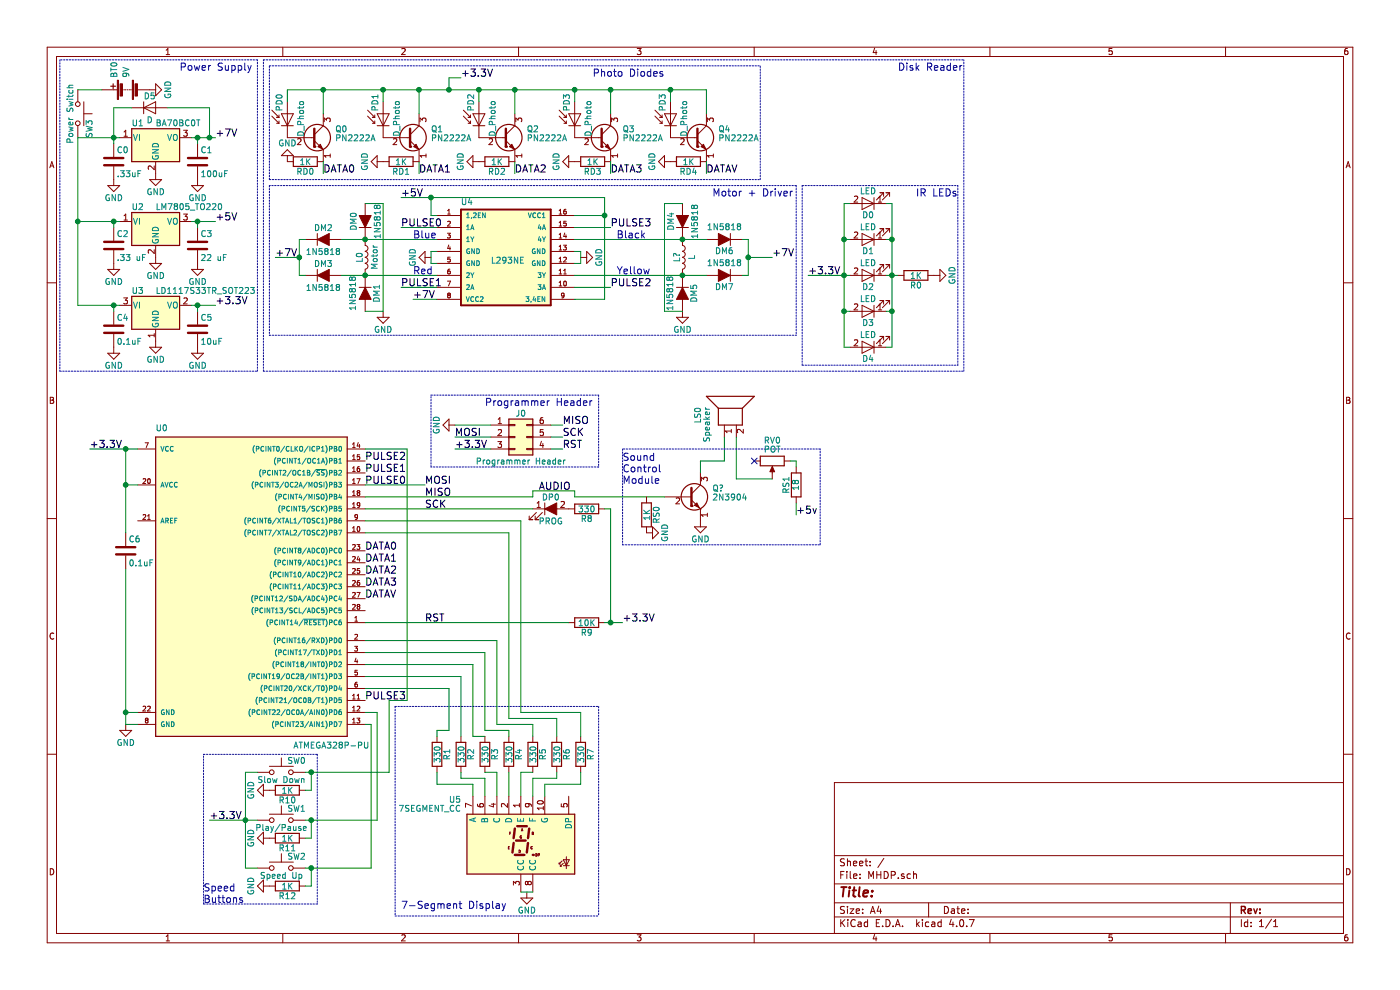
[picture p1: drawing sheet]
EESchema Schematic File Version 2
LIBS:power
LIBS:device
LIBS:switches
LIBS:relays
LIBS:motors
LIBS:transistors
LIBS:conn
LIBS:linear
LIBS:regul
LIBS:74xx
LIBS:cmos4000
LIBS:adc-dac
LIBS:memory
LIBS:xilinx
LIBS:microcontrollers
LIBS:dsp
LIBS:microchip
LIBS:analog_switches
LIBS:motorola
LIBS:texas
LIBS:intel
LIBS:audio
LIBS:interface
LIBS:digital-audio
LIBS:philips
LIBS:display
LIBS:cypress
LIBS:siliconi
LIBS:opto
LIBS:atmel
LIBS:contrib
LIBS:valves
LIBS:L293NE
LIBS:MHDP-cache
EELAYER 25 0
EELAYER END
$Descr A4 11693 8268
encoding utf-8
Sheet 1 1
Title ""
Date ""
Rev ""
Comp ""
Comment1 ""
Comment2 ""
Comment3 ""
Comment4 ""
$EndDescr
$Comp
L ATMEGA328P-PU U0
U 1 1
P 2050 4850
F 0 "U0" H 1300 6100 50  0000 L BNN
F 1 "ATMEGA328P-PU" H 2450 3450 50  0000 L BNN
F 2 "DIL28" H 2050 4850 50  0001 C CIN
F 3 "" H 2050 4850 50  0001 C CNN
	1    2050 4850
	1    0    0    -1  
$EndComp
$Comp
L LM7805_TO220 U1
U 1 1
P 1300 1150
F 0 "U1" H 1150 1275 50  0000 C CNN
F 1 "BA70BC0T" H 1300 1275 50  0000 L CNN
F 2 "TO_SOT_Packages_THT:TO-220_Vertical" H 1300 1375 50  0001 C CIN
F 3 "" H 1300 1100 50  0001 C CNN
	1    1300 1150
	1    0    0    -1  
$EndComp
$Comp
L LM7805_TO220 U2
U 1 1
P 1300 1850
F 0 "U2" H 1150 1975 50  0000 C CNN
F 1 "LM7805_TO220" H 1300 1975 50  0000 L CNN
F 2 "TO_SOT_Packages_THT:TO-220_Vertical" H 1300 2075 50  0001 C CIN
F 3 "" H 1300 1800 50  0001 C CNN
	1    1300 1850
	1    0    0    -1  
$EndComp
$Comp
L GND #PWR?
U 1 1
P 1300 1450
F 0 "#PWR?" H 1300 1200 50  0001 C CNN
F 1 "GND" H 1300 1300 50  0000 C CNN
F 2 "" H 1300 1450 50  0001 C CNN
F 3 "" H 1300 1450 50  0001 C CNN
	1    1300 1450
	1    0    0    -1  
$EndComp
$Comp
L GND #PWR?
U 1 1
P 1300 2150
F 0 "#PWR?" H 1300 1900 50  0001 C CNN
F 1 "GND" H 1300 2000 50  0000 C CNN
F 2 "" H 1300 2150 50  0001 C CNN
F 3 "" H 1300 2150 50  0001 C CNN
	1    1300 2150
	1    0    0    -1  
$EndComp
$Comp
L LD1117S33TR_SOT223 U3
U 1 1
P 1300 2550
F 0 "U3" H 1150 2675 50  0000 C CNN
F 1 "LD1117S33TR_SOT223" H 1300 2675 50  0000 L CNN
F 2 "TO_SOT_Packages_SMD:SOT-223-3Lead_TabPin2" H 1300 2750 50  0001 C CNN
F 3 "" H 1400 2300 50  0001 C CNN
	1    1300 2550
	1    0    0    -1  
$EndComp
$Comp
L GND #PWR?
U 1 1
P 1300 2850
F 0 "#PWR?" H 1300 2600 50  0001 C CNN
F 1 "GND" H 1300 2700 50  0000 C CNN
F 2 "" H 1300 2850 50  0001 C CNN
F 3 "" H 1300 2850 50  0001 C CNN
	1    1300 2850
	1    0    0    -1  
$EndComp
$Comp
L Battery BT0
U 1 1
P 1050 750
F 0 "BT0" H 1150 850 50  0000 L CNN
F 1 "9V" H 1150 750 50  0000 L CNN
F 2 "" V 1050 810 50  0001 C CNN
F 3 "" V 1050 810 50  0001 C CNN
	1    1050 750 
	0    -1   -1   0   
$EndComp
$Comp
L GND #PWR?
U 1 1
P 1250 750
F 0 "#PWR?" H 1250 500 50  0001 C CNN
F 1 "GND" H 1250 600 50  0000 C CNN
F 2 "" H 1250 750 50  0001 C CNN
F 3 "" H 1250 750 50  0001 C CNN
	1    1250 750 
	0    -1   -1   0   
$EndComp
$Comp
L C C0
U 1 1
P 950 1350
F 0 "C0" H 975 1450 50  0000 L CNN
F 1 ".33uF" H 975 1250 50  0000 L CNN
F 2 "" H 988 1200 50  0001 C CNN
F 3 "" H 950 1350 50  0001 C CNN
	1    950  1350
	1    0    0    -1  
$EndComp
$Comp
L GND #PWR?
U 1 1
P 950 1500
F 0 "#PWR?" H 950 1250 50  0001 C CNN
F 1 "GND" H 950 1350 50  0000 C CNN
F 2 "" H 950 1500 50  0001 C CNN
F 3 "" H 950 1500 50  0001 C CNN
	1    950  1500
	1    0    0    -1  
$EndComp
$Comp
L C C1
U 1 1
P 1650 1350
F 0 "C1" H 1675 1450 50  0000 L CNN
F 1 "100uF" H 1675 1250 50  0000 L CNN
F 2 "" H 1688 1200 50  0001 C CNN
F 3 "" H 1650 1350 50  0001 C CNN
	1    1650 1350
	1    0    0    -1  
$EndComp
$Comp
L GND #PWR?
U 1 1
P 1650 1500
F 0 "#PWR?" H 1650 1250 50  0001 C CNN
F 1 "GND" H 1650 1350 50  0000 C CNN
F 2 "" H 1650 1500 50  0001 C CNN
F 3 "" H 1650 1500 50  0001 C CNN
	1    1650 1500
	1    0    0    -1  
$EndComp
$Comp
L C C2
U 1 1
P 950 2050
F 0 "C2" H 975 2150 50  0000 L CNN
F 1 ".33 uF" H 975 1950 50  0000 L CNN
F 2 "" H 988 1900 50  0001 C CNN
F 3 "" H 950 2050 50  0001 C CNN
	1    950  2050
	1    0    0    -1  
$EndComp
$Comp
L C C3
U 1 1
P 1650 2050
F 0 "C3" H 1675 2150 50  0000 L CNN
F 1 "22 uF" H 1675 1950 50  0000 L CNN
F 2 "" H 1688 1900 50  0001 C CNN
F 3 "" H 1650 2050 50  0001 C CNN
	1    1650 2050
	1    0    0    -1  
$EndComp
$Comp
L C C4
U 1 1
P 950 2750
F 0 "C4" H 975 2850 50  0000 L CNN
F 1 "0.1uF" H 975 2650 50  0000 L CNN
F 2 "" H 988 2600 50  0001 C CNN
F 3 "" H 950 2750 50  0001 C CNN
	1    950  2750
	1    0    0    -1  
$EndComp
$Comp
L C C5
U 1 1
P 1650 2750
F 0 "C5" H 1675 2850 50  0000 L CNN
F 1 "10uF" H 1675 2650 50  0000 L CNN
F 2 "" H 1688 2600 50  0001 C CNN
F 3 "" H 1650 2750 50  0001 C CNN
	1    1650 2750
	1    0    0    -1  
$EndComp
$Comp
L GND #PWR?
U 1 1
P 950 2200
F 0 "#PWR?" H 950 1950 50  0001 C CNN
F 1 "GND" H 950 2050 50  0000 C CNN
F 2 "" H 950 2200 50  0001 C CNN
F 3 "" H 950 2200 50  0001 C CNN
	1    950  2200
	1    0    0    -1  
$EndComp
$Comp
L GND #PWR?
U 1 1
P 1650 2200
F 0 "#PWR?" H 1650 1950 50  0001 C CNN
F 1 "GND" H 1650 2050 50  0000 C CNN
F 2 "" H 1650 2200 50  0001 C CNN
F 3 "" H 1650 2200 50  0001 C CNN
	1    1650 2200
	1    0    0    -1  
$EndComp
$Comp
L GND #PWR?
U 1 1
P 950 2900
F 0 "#PWR?" H 950 2650 50  0001 C CNN
F 1 "GND" H 950 2750 50  0000 C CNN
F 2 "" H 950 2900 50  0001 C CNN
F 3 "" H 950 2900 50  0001 C CNN
	1    950  2900
	1    0    0    -1  
$EndComp
$Comp
L GND #PWR?
U 1 1
P 1650 2900
F 0 "#PWR?" H 1650 2650 50  0001 C CNN
F 1 "GND" H 1650 2750 50  0000 C CNN
F 2 "" H 1650 2900 50  0001 C CNN
F 3 "" H 1650 2900 50  0001 C CNN
	1    1650 2900
	1    0    0    -1  
$EndComp
Text Label 1800 1150 0    60   ~ 0
+7V
Text Label 1800 1850 0    60   ~ 0
+5V
Text Label 1800 2550 0    60   ~ 0
+3.3V
Text Notes 1500 600  0    60   ~ 0
Power Supply
$Comp
L C C6
U 1 1
P 1050 4600
F 0 "C6" H 1075 4700 50  0000 L CNN
F 1 "0.1uF" H 1075 4500 50  0000 L CNN
F 2 "" H 1088 4450 50  0001 C CNN
F 3 "" H 1050 4600 50  0001 C CNN
	1    1050 4600
	1    0    0    -1  
$EndComp
$Comp
L GND #PWR?
U 1 1
P 1050 6050
F 0 "#PWR?" H 1050 5800 50  0001 C CNN
F 1 "GND" H 1050 5900 50  0000 C CNN
F 2 "" H 1050 6050 50  0001 C CNN
F 3 "" H 1050 6050 50  0001 C CNN
	1    1050 6050
	1    0    0    -1  
$EndComp
Text Label 750  3750 0    60   ~ 0
+3.3V
$Comp
L LED D0
U 1 1
P 7250 1700
F 0 "D0" H 7250 1800 50  0000 C CNN
F 1 "LED" H 7250 1600 50  0000 C CNN
F 2 "" H 7250 1700 50  0001 C CNN
F 3 "" H 7250 1700 50  0001 C CNN
	1    7250 1700
	-1   0    0    1   
$EndComp
$Comp
L LED D1
U 1 1
P 7250 2000
F 0 "D1" H 7250 2100 50  0000 C CNN
F 1 "LED" H 7250 1900 50  0000 C CNN
F 2 "" H 7250 2000 50  0001 C CNN
F 3 "" H 7250 2000 50  0001 C CNN
	1    7250 2000
	-1   0    0    1   
$EndComp
$Comp
L LED D2
U 1 1
P 7250 2300
F 0 "D2" H 7250 2400 50  0000 C CNN
F 1 "LED" H 7250 2200 50  0000 C CNN
F 2 "" H 7250 2300 50  0001 C CNN
F 3 "" H 7250 2300 50  0001 C CNN
	1    7250 2300
	-1   0    0    1   
$EndComp
$Comp
L LED D3
U 1 1
P 7250 2600
F 0 "D3" H 7250 2700 50  0000 C CNN
F 1 "LED" H 7250 2500 50  0000 C CNN
F 2 "" H 7250 2600 50  0001 C CNN
F 3 "" H 7250 2600 50  0001 C CNN
	1    7250 2600
	-1   0    0    1   
$EndComp
$Comp
L R R0
U 1 1
P 7650 2300
F 0 "R0" V 7730 2300 50  0000 C CNN
F 1 "1K" V 7650 2300 50  0000 C CNN
F 2 "" V 7580 2300 50  0001 C CNN
F 3 "" H 7650 2300 50  0001 C CNN
	1    7650 2300
	0    1    1    0   
$EndComp
$Comp
L GND #PWR?
U 1 1
P 7800 2300
F 0 "#PWR?" H 7800 2050 50  0001 C CNN
F 1 "GND" H 7800 2150 50  0000 C CNN
F 2 "" H 7800 2300 50  0001 C CNN
F 3 "" H 7800 2300 50  0001 C CNN
	1    7800 2300
	0    -1   -1   0   
$EndComp
Text Label 6750 2300 0    60   ~ 0
+3.3V
Text Notes 7650 1650 0    60   ~ 0
IR LEDs\n
$Comp
L PN2222A Q0
U 1 1
P 2600 1150
F 0 "Q0" H 2800 1225 50  0000 L CNN
F 1 "PN2222A" H 2800 1150 50  0000 L CNN
F 2 "TO_SOT_Packages_THT:TO-92_Molded_Narrow" H 2800 1075 50  0001 L CIN
F 3 "" H 2600 1150 50  0001 L CNN
	1    2600 1150
	1    0    0    -1  
$EndComp
$Comp
L D_Photo PD0
U 1 1
P 2400 950
F 0 "PD0" H 2420 1020 50  0000 L CNN
F 1 "D_Photo" H 2360 840 50  0000 C CNN
F 2 "" H 2350 950 50  0001 C CNN
F 3 "" H 2350 950 50  0001 C CNN
	1    2400 950 
	0    -1   -1   0   
$EndComp
Text Label 2700 1450 0    60   ~ 0
DATA0
$Comp
L PN2222A Q1
U 1 1
P 3400 1150
F 0 "Q1" H 3600 1225 50  0000 L CNN
F 1 "PN2222A" H 3600 1150 50  0000 L CNN
F 2 "TO_SOT_Packages_THT:TO-92_Molded_Narrow" H 3600 1075 50  0001 L CIN
F 3 "" H 3400 1150 50  0001 L CNN
	1    3400 1150
	1    0    0    -1  
$EndComp
$Comp
L D_Photo PD1
U 1 1
P 3200 950
F 0 "PD1" H 3220 1020 50  0000 L CNN
F 1 "D_Photo" H 3160 840 50  0000 C CNN
F 2 "" H 3150 950 50  0001 C CNN
F 3 "" H 3150 950 50  0001 C CNN
	1    3200 950 
	0    -1   -1   0   
$EndComp
Text Label 3500 1450 0    60   ~ 0
DATA1
$Comp
L PN2222A Q2
U 1 1
P 4200 1150
F 0 "Q2" H 4400 1225 50  0000 L CNN
F 1 "PN2222A" H 4400 1150 50  0000 L CNN
F 2 "TO_SOT_Packages_THT:TO-92_Molded_Narrow" H 4400 1075 50  0001 L CIN
F 3 "" H 4200 1150 50  0001 L CNN
	1    4200 1150
	1    0    0    -1  
$EndComp
$Comp
L D_Photo PD2
U 1 1
P 4000 950
F 0 "PD2" H 4020 1020 50  0000 L CNN
F 1 "D_Photo" H 3960 840 50  0000 C CNN
F 2 "" H 3950 950 50  0001 C CNN
F 3 "" H 3950 950 50  0001 C CNN
	1    4000 950 
	0    -1   -1   0   
$EndComp
Text Label 4300 1450 0    60   ~ 0
DATA2
$Comp
L PN2222A Q3
U 1 1
P 5000 1150
F 0 "Q3" H 5200 1225 50  0000 L CNN
F 1 "PN2222A" H 5200 1150 50  0000 L CNN
F 2 "TO_SOT_Packages_THT:TO-92_Molded_Narrow" H 5200 1075 50  0001 L CIN
F 3 "" H 5000 1150 50  0001 L CNN
	1    5000 1150
	1    0    0    -1  
$EndComp
$Comp
L D_Photo PD3
U 1 1
P 4800 950
F 0 "PD3" H 4820 1020 50  0000 L CNN
F 1 "D_Photo" H 4760 840 50  0000 C CNN
F 2 "" H 4750 950 50  0001 C CNN
F 3 "" H 4750 950 50  0001 C CNN
	1    4800 950 
	0    -1   -1   0   
$EndComp
Text Label 5100 1450 0    60   ~ 0
DATA3
Text Notes 4950 650  0    60   ~ 0
Photo Diodes
Text Label 3850 650  0    60   ~ 0
+3.3V
$Comp
L R RD0
U 1 1
P 2550 1350
F 0 "RD0" V 2630 1350 50  0000 C CNN
F 1 "1K" V 2550 1350 50  0000 C CNN
F 2 "" V 2480 1350 50  0001 C CNN
F 3 "" H 2550 1350 50  0001 C CNN
	1    2550 1350
	0    1    1    0   
$EndComp
$Comp
L GND #PWR?
U 1 1
P 2400 1350
F 0 "#PWR?" H 2400 1100 50  0001 C CNN
F 1 "GND" H 2400 1200 50  0000 C CNN
F 2 "" H 2400 1350 50  0001 C CNN
F 3 "" H 2400 1350 50  0001 C CNN
	1    2400 1350
	-1   0    0    1   
$EndComp
$Comp
L R RD1
U 1 1
P 3350 1350
F 0 "RD1" V 3430 1350 50  0000 C CNN
F 1 "1K" V 3350 1350 50  0000 C CNN
F 2 "" V 3280 1350 50  0001 C CNN
F 3 "" H 3350 1350 50  0001 C CNN
	1    3350 1350
	0    1    1    0   
$EndComp
$Comp
L R RD2
U 1 1
P 4150 1350
F 0 "RD2" V 4230 1350 50  0000 C CNN
F 1 "1K" V 4150 1350 50  0000 C CNN
F 2 "" V 4080 1350 50  0001 C CNN
F 3 "" H 4150 1350 50  0001 C CNN
	1    4150 1350
	0    1    1    0   
$EndComp
$Comp
L R RD3
U 1 1
P 4950 1350
F 0 "RD3" V 5030 1350 50  0000 C CNN
F 1 "1K" V 4950 1350 50  0000 C CNN
F 2 "" V 4880 1350 50  0001 C CNN
F 3 "" H 4950 1350 50  0001 C CNN
	1    4950 1350
	0    1    1    0   
$EndComp
$Comp
L GND #PWR?
U 1 1
P 3200 1350
F 0 "#PWR?" H 3200 1100 50  0001 C CNN
F 1 "GND" H 3200 1200 50  0000 C CNN
F 2 "" H 3200 1350 50  0001 C CNN
F 3 "" H 3200 1350 50  0001 C CNN
	1    3200 1350
	0    1    1    0   
$EndComp
$Comp
L GND #PWR?
U 1 1
P 4000 1350
F 0 "#PWR?" H 4000 1100 50  0001 C CNN
F 1 "GND" H 4000 1200 50  0000 C CNN
F 2 "" H 4000 1350 50  0001 C CNN
F 3 "" H 4000 1350 50  0001 C CNN
	1    4000 1350
	0    1    1    0   
$EndComp
$Comp
L GND #PWR?
U 1 1
P 4800 1350
F 0 "#PWR?" H 4800 1100 50  0001 C CNN
F 1 "GND" H 4800 1200 50  0000 C CNN
F 2 "" H 4800 1350 50  0001 C CNN
F 3 "" H 4800 1350 50  0001 C CNN
	1    4800 1350
	0    1    1    0   
$EndComp
$Comp
L 7SEGMENT_CC U5
U 1 1
P 4350 7050
F 0 "U5" H 3850 7425 50  0000 R CNN
F 1 "7SEGMENT_CC" H 3850 7350 50  0000 R CNN
F 2 "" H 4400 6750 50  0001 L CNN
F 3 "" H 4350 7070 50  0001 L CNN
	1    4350 7050
	1    0    0    -1  
$EndComp
$Comp
L GND #PWR?
U 1 1
P 4400 7450
F 0 "#PWR?" H 4400 7200 50  0001 C CNN
F 1 "GND" H 4400 7300 50  0000 C CNN
F 2 "" H 4400 7450 50  0001 C CNN
F 3 "" H 4400 7450 50  0001 C CNN
	1    4400 7450
	1    0    0    -1  
$EndComp
Text Label 3050 5850 0    60   ~ 0
PULSE3
Text Label 3050 3850 0    60   ~ 0
PULSE2
Text Label 3050 3950 0    60   ~ 0
PULSE1
Text Label 3050 4050 0    60   ~ 0
PULSE0
$Comp
L LED_ALT DP0
U 1 1
P 4600 4250
F 0 "DP0" H 4600 4350 50  0000 C CNN
F 1 "PROG" H 4600 4150 50  0000 C CNN
F 2 "" H 4600 4250 50  0001 C CNN
F 3 "" H 4600 4250 50  0001 C CNN
	1    4600 4250
	1    0    0    -1  
$EndComp
$Comp
L R R8
U 1 1
P 4900 4250
F 0 "R8" V 4980 4250 50  0000 C CNN
F 1 "330" V 4900 4250 50  0000 C CNN
F 2 "" V 4830 4250 50  0001 C CNN
F 3 "" H 4900 4250 50  0001 C CNN
	1    4900 4250
	0    1    1    0   
$EndComp
$Comp
L R R9
U 1 1
P 4900 5200
F 0 "R9" V 4980 5200 50  0000 C CNN
F 1 "10K" V 4900 5200 50  0000 C CNN
F 2 "" V 4830 5200 50  0001 C CNN
F 3 "" H 4900 5200 50  0001 C CNN
	1    4900 5200
	0    1    1    0   
$EndComp
Text Label 5200 5200 0    60   ~ 0
+3.3V
$Comp
L R R1
U 1 1
P 3650 6300
F 0 "R1" V 3730 6300 50  0000 C CNN
F 1 "330" V 3650 6300 50  0000 C CNN
F 2 "" V 3580 6300 50  0001 C CNN
F 3 "" H 3650 6300 50  0001 C CNN
	1    3650 6300
	1    0    0    -1  
$EndComp
$Comp
L R R2
U 1 1
P 3850 6300
F 0 "R2" V 3930 6300 50  0000 C CNN
F 1 "330" V 3850 6300 50  0000 C CNN
F 2 "" V 3780 6300 50  0001 C CNN
F 3 "" H 3850 6300 50  0001 C CNN
	1    3850 6300
	1    0    0    -1  
$EndComp
$Comp
L R R3
U 1 1
P 4050 6300
F 0 "R3" V 4130 6300 50  0000 C CNN
F 1 "330" V 4050 6300 50  0000 C CNN
F 2 "" V 3980 6300 50  0001 C CNN
F 3 "" H 4050 6300 50  0001 C CNN
	1    4050 6300
	1    0    0    -1  
$EndComp
$Comp
L R R4
U 1 1
P 4250 6300
F 0 "R4" V 4330 6300 50  0000 C CNN
F 1 "330" V 4250 6300 50  0000 C CNN
F 2 "" V 4180 6300 50  0001 C CNN
F 3 "" H 4250 6300 50  0001 C CNN
	1    4250 6300
	1    0    0    -1  
$EndComp
$Comp
L R R5
U 1 1
P 4450 6300
F 0 "R5" V 4530 6300 50  0000 C CNN
F 1 "330" V 4450 6300 50  0000 C CNN
F 2 "" V 4380 6300 50  0001 C CNN
F 3 "" H 4450 6300 50  0001 C CNN
	1    4450 6300
	1    0    0    -1  
$EndComp
$Comp
L R R6
U 1 1
P 4650 6300
F 0 "R6" V 4730 6300 50  0000 C CNN
F 1 "330" V 4650 6300 50  0000 C CNN
F 2 "" V 4580 6300 50  0001 C CNN
F 3 "" H 4650 6300 50  0001 C CNN
	1    4650 6300
	1    0    0    -1  
$EndComp
$Comp
L R R7
U 1 1
P 4850 6300
F 0 "R7" V 4930 6300 50  0000 C CNN
F 1 "330" V 4850 6300 50  0000 C CNN
F 2 "" V 4780 6300 50  0001 C CNN
F 3 "" H 4850 6300 50  0001 C CNN
	1    4850 6300
	1    0    0    -1  
$EndComp
Text Label 3050 4600 0    60   ~ 0
DATA0
Text Label 3050 4700 0    60   ~ 0
DATA1
Text Label 3050 4800 0    60   ~ 0
DATA2
Text Label 3050 4900 0    60   ~ 0
DATA3
Text Notes 3350 7600 0    60   ~ 0
7-Segment Display
$Comp
L SW_Push SW0
U 1 1
P 2350 6450
F 0 "SW0" H 2400 6550 50  0000 L CNN
F 1 "Slow Down" H 2350 6390 50  0000 C CNN
F 2 "" H 2350 6650 50  0001 C CNN
F 3 "" H 2350 6650 50  0001 C CNN
	1    2350 6450
	1    0    0    -1  
$EndComp
$Comp
L SW_Push SW1
U 1 1
P 2350 6850
F 0 "SW1" H 2400 6950 50  0000 L CNN
F 1 "Play/Pause" H 2350 6790 50  0000 C CNN
F 2 "" H 2350 7050 50  0001 C CNN
F 3 "" H 2350 7050 50  0001 C CNN
	1    2350 6850
	1    0    0    -1  
$EndComp
$Comp
L SW_Push SW2
U 1 1
P 2350 7250
F 0 "SW2" H 2400 7350 50  0000 L CNN
F 1 "Speed Up" H 2350 7190 50  0000 C CNN
F 2 "" H 2350 7450 50  0001 C CNN
F 3 "" H 2350 7450 50  0001 C CNN
	1    2350 7250
	1    0    0    -1  
$EndComp
$Comp
L R R10
U 1 1
P 2400 6600
F 0 "R10" V 2480 6600 50  0000 C CNN
F 1 "1K" V 2400 6600 50  0000 C CNN
F 2 "" V 2330 6600 50  0001 C CNN
F 3 "" H 2400 6600 50  0001 C CNN
	1    2400 6600
	0    1    1    0   
$EndComp
$Comp
L R R11
U 1 1
P 2400 7000
F 0 "R11" V 2480 7000 50  0000 C CNN
F 1 "1K" V 2400 7000 50  0000 C CNN
F 2 "" V 2330 7000 50  0001 C CNN
F 3 "" H 2400 7000 50  0001 C CNN
	1    2400 7000
	0    1    1    0   
$EndComp
$Comp
L R R12
U 1 1
P 2400 7400
F 0 "R12" V 2480 7400 50  0000 C CNN
F 1 "1K" V 2400 7400 50  0000 C CNN
F 2 "" V 2330 7400 50  0001 C CNN
F 3 "" H 2400 7400 50  0001 C CNN
	1    2400 7400
	0    1    1    0   
$EndComp
$Comp
L GND #PWR?
U 1 1
P 2250 7400
F 0 "#PWR?" H 2250 7150 50  0001 C CNN
F 1 "GND" H 2250 7250 50  0000 C CNN
F 2 "" H 2250 7400 50  0001 C CNN
F 3 "" H 2250 7400 50  0001 C CNN
	1    2250 7400
	0    1    1    0   
$EndComp
$Comp
L GND #PWR?
U 1 1
P 2250 7000
F 0 "#PWR?" H 2250 6750 50  0001 C CNN
F 1 "GND" H 2250 6850 50  0000 C CNN
F 2 "" H 2250 7000 50  0001 C CNN
F 3 "" H 2250 7000 50  0001 C CNN
	1    2250 7000
	0    1    1    0   
$EndComp
$Comp
L GND #PWR?
U 1 1
P 2250 6600
F 0 "#PWR?" H 2250 6350 50  0001 C CNN
F 1 "GND" H 2250 6450 50  0000 C CNN
F 2 "" H 2250 6600 50  0001 C CNN
F 3 "" H 2250 6600 50  0001 C CNN
	1    2250 6600
	0    1    1    0   
$EndComp
Text Label 1750 6850 0    60   ~ 0
+3.3V
Text Notes 1700 7550 0    60   ~ 0
Speed\nButtons
$Comp
L L293NE U4
U 1 1
P 4350 2450
F 0 "U4" H 3850 3189 50  0000 L BNN
F 1 "L293NE" H 4100 2700 50  0000 L BNN
F 2 "DIP762W45P254L1980H508Q16" H 4000 3200 50  0001 L BNN
F 3 "" H 4350 2450 50  0001 L BNN
	1    4350 2450
	1    0    0    -1  
$EndComp
$Comp
L GND #PWR?
U 1 1
P 4850 2150
F 0 "#PWR?" H 4850 1900 50  0001 C CNN
F 1 "GND" H 4850 2000 50  0000 C CNN
F 2 "" H 4850 2150 50  0001 C CNN
F 3 "" H 4850 2150 50  0001 C CNN
	1    4850 2150
	0    -1   -1   0   
$EndComp
$Comp
L GND #PWR?
U 1 1
P 3600 2150
F 0 "#PWR?" H 3600 1900 50  0001 C CNN
F 1 "GND" H 3600 2000 50  0000 C CNN
F 2 "" H 3600 2150 50  0001 C CNN
F 3 "" H 3600 2150 50  0001 C CNN
	1    3600 2150
	0    1    1    0   
$EndComp
Text Label 3350 1650 0    60   ~ 0
+5V
Text Label 5100 1900 0    60   ~ 0
PULSE3
Text Label 5100 2400 0    60   ~ 0
PULSE2
Text Label 3350 1900 0    60   ~ 0
PULSE0
Text Label 3350 2400 0    60   ~ 0
PULSE1
$Comp
L L L0
U 1 1
P 3050 2150
F 0 "L0" V 3000 2150 50  0000 C CNN
F 1 "Motor" V 3125 2150 50  0000 C CNN
F 2 "" H 3050 2150 50  0001 C CNN
F 3 "" H 3050 2150 50  0001 C CNN
	1    3050 2150
	1    0    0    -1  
$EndComp
Text Notes 3450 2000 0    60   ~ 0
Blue
Text Notes 3450 2300 0    60   ~ 0
Red
$Comp
L D_ALT DM0
U 1 1
P 3050 1850
F 0 "DM0" H 3050 1950 50  0000 C CNN
F 1 "1N5818" H 3050 1750 50  0000 C CNN
F 2 "" H 3050 1850 50  0001 C CNN
F 3 "" H 3050 1850 50  0001 C CNN
	1    3050 1850
	0    -1   -1   0   
$EndComp
$Comp
L D_ALT DM1
U 1 1
P 3050 2450
F 0 "DM1" H 3050 2550 50  0000 C CNN
F 1 "1N5818" H 3050 2350 50  0000 C CNN
F 2 "" H 3050 2450 50  0001 C CNN
F 3 "" H 3050 2450 50  0001 C CNN
	1    3050 2450
	0    1    1    0   
$EndComp
$Comp
L GND #PWR?
U 1 1
P 3200 2600
F 0 "#PWR?" H 3200 2350 50  0001 C CNN
F 1 "GND" H 3200 2450 50  0000 C CNN
F 2 "" H 3200 2600 50  0001 C CNN
F 3 "" H 3200 2600 50  0001 C CNN
	1    3200 2600
	1    0    0    -1  
$EndComp
$Comp
L D_ALT DM2
U 1 1
P 2700 2000
F 0 "DM2" H 2700 2100 50  0000 C CNN
F 1 "1N5818" H 2700 1900 50  0000 C CNN
F 2 "" H 2700 2000 50  0001 C CNN
F 3 "" H 2700 2000 50  0001 C CNN
	1    2700 2000
	1    0    0    -1  
$EndComp
$Comp
L D_ALT DM3
U 1 1
P 2700 2300
F 0 "DM3" H 2700 2400 50  0000 C CNN
F 1 "1N5818" H 2700 2200 50  0000 C CNN
F 2 "" H 2700 2300 50  0001 C CNN
F 3 "" H 2700 2300 50  0001 C CNN
	1    2700 2300
	1    0    0    -1  
$EndComp
Text Label 2300 2150 0    60   ~ 0
+7V
Text Label 3450 2500 0    60   ~ 0
+7V
$Comp
L L L?
U 1 1
P 5700 2150
F 0 "L?" V 5650 2150 50  0000 C CNN
F 1 "L" V 5775 2150 50  0000 C CNN
F 2 "" H 5700 2150 50  0001 C CNN
F 3 "" H 5700 2150 50  0001 C CNN
	1    5700 2150
	1    0    0    -1  
$EndComp
$Comp
L D_ALT DM4
U 1 1
P 5700 1850
F 0 "DM4" H 5700 1950 50  0000 C CNN
F 1 "1N5818" H 5700 1750 50  0000 C CNN
F 2 "" H 5700 1850 50  0001 C CNN
F 3 "" H 5700 1850 50  0001 C CNN
	1    5700 1850
	0    -1   -1   0   
$EndComp
$Comp
L D_ALT DM5
U 1 1
P 5700 2450
F 0 "DM5" H 5700 2550 50  0000 C CNN
F 1 "1N5818" H 5700 2350 50  0000 C CNN
F 2 "" H 5700 2450 50  0001 C CNN
F 3 "" H 5700 2450 50  0001 C CNN
	1    5700 2450
	0    1    1    0   
$EndComp
$Comp
L GND #PWR?
U 1 1
P 5700 2600
F 0 "#PWR?" H 5700 2350 50  0001 C CNN
F 1 "GND" H 5700 2450 50  0000 C CNN
F 2 "" H 5700 2600 50  0001 C CNN
F 3 "" H 5700 2600 50  0001 C CNN
	1    5700 2600
	1    0    0    -1  
$EndComp
$Comp
L D_ALT DM6
U 1 1
P 6050 2000
F 0 "DM6" H 6050 2100 50  0000 C CNN
F 1 "1N5818" H 6050 1900 50  0000 C CNN
F 2 "" H 6050 2000 50  0001 C CNN
F 3 "" H 6050 2000 50  0001 C CNN
	1    6050 2000
	-1   0    0    1   
$EndComp
$Comp
L D_ALT DM7
U 1 1
P 6050 2300
F 0 "DM7" H 6050 2400 50  0000 C CNN
F 1 "1N5818" H 6050 2200 50  0000 C CNN
F 2 "" H 6050 2300 50  0001 C CNN
F 3 "" H 6050 2300 50  0001 C CNN
	1    6050 2300
	-1   0    0    1   
$EndComp
Text Label 6450 2150 0    60   ~ 0
+7V
Text Notes 5950 1650 0    60   ~ 0
Motor + Driver
Text Notes 7500 600  0    60   ~ 0
Disk Reader
$Comp
L 2N3904 Q?
U 1 1
P 5750 4150
F 0 "Q?" H 5950 4225 50  0000 L CNN
F 1 "2N3904" H 5950 4150 50  0000 L CNN
F 2 "TO_SOT_Packages_THT:TO-92_Molded_Narrow" H 5950 4075 50  0001 L CIN
F 3 "" H 5750 4150 50  0001 L CNN
	1    5750 4150
	1    0    0    -1  
$EndComp
$Comp
L GND #PWR?
U 1 1
P 5850 4350
F 0 "#PWR?" H 5850 4100 50  0001 C CNN
F 1 "GND" H 5850 4200 50  0000 C CNN
F 2 "" H 5850 4350 50  0001 C CNN
F 3 "" H 5850 4350 50  0001 C CNN
	1    5850 4350
	1    0    0    -1  
$EndComp
$Comp
L R RS1
U 1 1
P 6650 4050
F 0 "RS1" V 6730 4050 50  0000 C CNN
F 1 "18" V 6650 4050 50  0000 C CNN
F 2 "" V 6580 4050 50  0001 C CNN
F 3 "" H 6650 4050 50  0001 C CNN
	1    6650 4050
	-1   0    0    1   
$EndComp
Text Label 6650 4300 0    60   ~ 0
+5v
$Comp
L Speaker LS0
U 1 1
P 6050 3450
F 0 "LS0" H 6100 3675 50  0000 R CNN
F 1 "Speaker" H 6100 3600 50  0000 R CNN
F 2 "" H 6050 3250 50  0001 C CNN
F 3 "" H 6040 3400 50  0001 C CNN
	1    6050 3450
	0    -1   -1   0   
$EndComp
Text Notes 5200 4050 0    60   ~ 0
Sound\nControl\nModule
Text Label 4500 4100 0    60   ~ 0
AUDIO
Wire Wire Line
	5050 1650 5050 2500
Connection ~ 5050 1800
Wire Wire Line
	4800 1800 5050 1800
Wire Wire Line
	3350 1650 5050 1650
Wire Wire Line
	5050 2500 4800 2500
Wire Wire Line
	4800 2400 5100 2400
Wire Wire Line
	3650 2400 3350 2400
Wire Wire Line
	3650 1900 3350 1900
Connection ~ 3600 1650
Wire Wire Line
	3600 1800 3650 1800
Wire Wire Line
	3600 1650 3600 1800
Wire Wire Line
	3600 2200 3650 2200
Wire Wire Line
	3600 2100 3600 2200
Wire Wire Line
	3650 2100 3600 2100
Wire Wire Line
	4850 2200 4800 2200
Wire Wire Line
	4850 2100 4850 2200
Wire Wire Line
	4800 2100 4850 2100
Wire Notes Line
	1700 6300 2650 6300
Wire Notes Line
	1700 7550 1700 6300
Wire Notes Line
	2650 7550 1700 7550
Wire Notes Line
	2650 6300 2650 7550
Connection ~ 2600 6850
Wire Wire Line
	3150 5950 3150 6850
Wire Wire Line
	3050 5950 3150 5950
Connection ~ 2600 7250
Wire Wire Line
	3100 6050 3100 7250
Wire Wire Line
	3050 6050 3100 6050
Connection ~ 2600 6450
Connection ~ 2050 6850
Wire Wire Line
	2050 7250 2150 7250
Wire Wire Line
	1750 6850 2150 6850
Wire Wire Line
	2050 6450 2050 7250
Wire Wire Line
	2150 6450 2050 6450
Wire Wire Line
	2600 7400 2550 7400
Wire Wire Line
	2600 7250 2600 7400
Wire Wire Line
	3100 7250 2550 7250
Wire Wire Line
	2600 7000 2550 7000
Wire Wire Line
	2600 6850 2600 7000
Wire Wire Line
	3150 6850 2550 6850
Wire Wire Line
	2600 6600 2550 6600
Wire Wire Line
	2600 6450 2600 6600
Wire Wire Line
	2550 6450 3250 6450
Wire Wire Line
	3250 5850 3400 5850
Wire Wire Line
	3250 6450 3250 5850
Wire Wire Line
	3400 5850 3400 3750
Wire Wire Line
	3400 3750 3050 3750
Wire Notes Line
	3300 7650 5000 7650
Wire Notes Line
	3300 5900 3300 7650
Wire Notes Line
	3300 5900 5000 5900
Wire Wire Line
	4350 5950 4350 4350
Wire Wire Line
	4850 5950 4350 5950
Wire Wire Line
	4850 6150 4850 5950
Wire Wire Line
	4250 6000 4250 4450
Wire Wire Line
	4650 6000 4250 6000
Wire Wire Line
	4650 6150 4650 6000
Wire Wire Line
	4150 6050 4150 5350
Wire Wire Line
	4450 6050 4150 6050
Wire Wire Line
	4450 6150 4450 6050
Wire Wire Line
	4050 6100 4050 5450
Wire Wire Line
	4250 6100 4050 6100
Wire Wire Line
	4250 6150 4250 6100
Wire Wire Line
	3950 6150 3950 5550
Wire Wire Line
	4050 6150 3950 6150
Wire Wire Line
	3850 5650 3850 6150
Wire Wire Line
	3750 6100 3750 5750
Wire Wire Line
	3650 6100 3750 6100
Wire Wire Line
	3650 6150 3650 6100
Wire Wire Line
	4550 6550 4550 6650
Wire Wire Line
	4850 6550 4550 6550
Wire Wire Line
	4850 6450 4850 6550
Wire Wire Line
	4450 6500 4450 6650
Wire Wire Line
	4650 6500 4450 6500
Wire Wire Line
	4650 6450 4650 6500
Wire Wire Line
	3950 6550 3950 6650
Wire Wire Line
	3650 6550 3950 6550
Wire Wire Line
	3650 6450 3650 6550
Wire Wire Line
	4050 6500 4050 6650
Wire Wire Line
	3850 6500 4050 6500
Wire Wire Line
	3850 6450 3850 6500
Wire Wire Line
	4150 6450 4150 6650
Wire Wire Line
	4050 6450 4150 6450
Wire Wire Line
	4350 6450 4350 6650
Wire Wire Line
	4450 6450 4350 6450
Wire Wire Line
	4250 6450 4250 6650
Connection ~ 5100 5200
Wire Wire Line
	4450 4250 3050 4250
Wire Wire Line
	4750 5200 3050 5200
Wire Wire Line
	5050 5200 5200 5200
Wire Wire Line
	5100 4250 5100 5200
Wire Wire Line
	5050 4250 5100 4250
Wire Wire Line
	4350 4350 3050 4350
Wire Wire Line
	4250 4450 3050 4450
Wire Wire Line
	4150 5350 3050 5350
Wire Wire Line
	4050 5450 3050 5450
Wire Wire Line
	3950 5550 3050 5550
Wire Wire Line
	3050 5650 3850 5650
Wire Wire Line
	3750 5750 3050 5750
Wire Wire Line
	4350 7450 4450 7450
Wire Notes Line
	2250 550  6350 550 
Connection ~ 3750 750 
Wire Wire Line
	3750 650  3850 650 
Wire Wire Line
	3750 750  3750 650 
Connection ~ 4300 750 
Connection ~ 4000 750 
Connection ~ 3500 750 
Connection ~ 3200 750 
Connection ~ 2700 750 
Connection ~ 4800 750 
Wire Wire Line
	2400 750  5900 750 
Wire Notes Line
	2250 1500 2250 550 
Wire Notes Line
	2250 1500 6350 1500
Wire Wire Line
	4800 750  4800 850 
Wire Wire Line
	5100 1350 5100 1450
Wire Wire Line
	5100 750  5100 950 
Wire Wire Line
	4000 750  4000 850 
Wire Wire Line
	4300 1350 4300 1450
Wire Wire Line
	4300 750  4300 950 
Wire Wire Line
	3200 750  3200 850 
Wire Wire Line
	3500 1350 3500 1450
Wire Wire Line
	3500 750  3500 950 
Wire Wire Line
	2400 750  2400 850 
Wire Wire Line
	2700 1350 2700 1450
Wire Wire Line
	2700 750  2700 950 
Wire Notes Line
	8000 1550 8000 3050
Wire Notes Line
	6700 1550 8000 1550
Wire Notes Line
	6700 1550 6700 3050
Connection ~ 7050 2000
Wire Wire Line
	7100 2000 7050 2000
Connection ~ 7050 2300
Wire Wire Line
	6750 2300 7100 2300
Wire Wire Line
	7050 2600 7100 2600
Wire Wire Line
	7050 1700 7050 2900
Wire Wire Line
	7100 1700 7050 1700
Connection ~ 7450 2000
Wire Wire Line
	7400 2000 7450 2000
Connection ~ 7450 2300
Wire Wire Line
	7400 2300 7500 2300
Wire Wire Line
	7450 2600 7400 2600
Wire Wire Line
	7450 1700 7450 2900
Wire Wire Line
	7400 1700 7450 1700
Connection ~ 1050 4050
Wire Wire Line
	1150 4050 1050 4050
Connection ~ 1050 3750
Wire Wire Line
	1050 3750 1050 4450
Wire Wire Line
	750  3750 1150 3750
Connection ~ 1050 5950
Wire Wire Line
	1050 6050 1150 6050
Wire Wire Line
	1050 5950 1150 5950
Wire Wire Line
	1050 4750 1050 6050
Wire Notes Line
	2150 500  500  500 
Wire Notes Line
	2150 3100 2150 500 
Wire Notes Line
	500  3100 2150 3100
Wire Notes Line
	500  500  500  3100
Connection ~ 1650 2550
Connection ~ 1650 1850
Connection ~ 1650 1150
Connection ~ 950  1850
Wire Wire Line
	950  1900 950  1850
Wire Wire Line
	1600 1850 1800 1850
Wire Wire Line
	1650 1900 1650 1850
Wire Wire Line
	1600 2550 1800 2550
Wire Wire Line
	1650 2600 1650 2550
Connection ~ 950  2550
Wire Wire Line
	950  2600 950  2550
Wire Wire Line
	1600 1150 1800 1150
Wire Wire Line
	1650 1200 1650 1150
Wire Wire Line
	650  1850 1000 1850
Wire Wire Line
	650  2550 1000 2550
Connection ~ 950  1150
Wire Wire Line
	950  900  950  1200
Wire Wire Line
	650  1150 1000 1150
Wire Wire Line
	4800 1900 5100 1900
Wire Wire Line
	2850 2000 3650 2000
Wire Wire Line
	2850 2300 3650 2300
Wire Wire Line
	3050 1700 3200 1700
Wire Wire Line
	3200 1700 3200 2600
Wire Wire Line
	3200 2600 3050 2600
Connection ~ 3050 2300
Connection ~ 3050 2000
Wire Wire Line
	2550 2000 2500 2000
Wire Wire Line
	2500 2000 2500 2300
Wire Wire Line
	2500 2300 2550 2300
Wire Wire Line
	2500 2150 2300 2150
Connection ~ 2500 2150
Wire Wire Line
	3650 2500 3450 2500
Wire Wire Line
	4800 2000 5900 2000
Wire Wire Line
	4800 2300 5900 2300
Wire Wire Line
	5700 1700 5550 1700
Wire Wire Line
	5550 1700 5550 2600
Wire Wire Line
	5550 2600 5700 2600
Connection ~ 5700 2000
Connection ~ 5700 2300
Wire Wire Line
	6200 2000 6250 2000
Wire Wire Line
	6250 2000 6250 2300
Wire Wire Line
	6250 2300 6200 2300
Wire Wire Line
	6250 2150 6450 2150
Connection ~ 6250 2150
Wire Notes Line
	6650 1550 6650 2800
Wire Notes Line
	6650 1550 2250 1550
Wire Notes Line
	2250 1550 2250 2800
Wire Notes Line
	2250 2800 6650 2800
Wire Notes Line
	2200 500  8050 500 
Wire Notes Line
	2200 3100 8050 3100
Wire Notes Line
	2200 3100 2200 500 
Wire Notes Line
	5000 5900 5000 7650
Wire Wire Line
	6650 4200 6650 4300
Wire Wire Line
	5850 3950 5850 3850
Wire Wire Line
	5850 3850 6050 3850
Wire Wire Line
	6150 3650 6150 4000
Wire Wire Line
	6050 3850 6050 3650
Wire Notes Line
	5200 4550 6850 4550
Wire Notes Line
	6850 4550 6850 3750
Wire Notes Line
	6850 3750 5200 3750
Wire Notes Line
	5200 3750 5200 4550
Wire Wire Line
	4800 4150 5550 4150
Wire Wire Line
	4800 4150 4800 4100
Wire Wire Line
	4800 4100 4450 4100
Wire Wire Line
	4450 4100 4450 4150
$Comp
L R RS0
U 1 1
P 5400 4300
F 0 "RS0" V 5480 4300 50  0000 C CNN
F 1 "1K" V 5400 4300 50  0000 C CNN
F 2 "" V 5330 4300 50  0001 C CNN
F 3 "" H 5400 4300 50  0001 C CNN
	1    5400 4300
	1    0    0    -1  
$EndComp
$Comp
L GND #PWR?
U 1 1
P 5400 4450
F 0 "#PWR?" H 5400 4200 50  0001 C CNN
F 1 "GND" H 5400 4300 50  0000 C CNN
F 2 "" H 5400 4450 50  0001 C CNN
F 3 "" H 5400 4450 50  0001 C CNN
	1    5400 4450
	0    -1   -1   0   
$EndComp
$Comp
L Conn_02x03_Counter_Clockwise J0
U 1 1
P 4300 3650
F 0 "J0" H 4350 3850 50  0000 C CNN
F 1 "Programmer Header" H 4350 3450 50  0000 C CNN
F 2 "" H 4300 3650 50  0001 C CNN
F 3 "" H 4300 3650 50  0001 C CNN
	1    4300 3650
	1    0    0    -1  
$EndComp
Wire Wire Line
	3800 3550 4100 3550
$Comp
L GND #PWR?
U 1 1
P 3800 3550
F 0 "#PWR?" H 3800 3300 50  0001 C CNN
F 1 "GND" H 3800 3400 50  0000 C CNN
F 2 "" H 3800 3550 50  0001 C CNN
F 3 "" H 3800 3550 50  0001 C CNN
	1    3800 3550
	0    1    1    0   
$EndComp
Wire Wire Line
	4100 3650 3800 3650
Text Label 3800 3650 0    60   ~ 0
MOSI
Text Label 3550 4050 0    60   ~ 0
MOSI
Wire Wire Line
	3550 4050 3050 4050
Wire Wire Line
	4100 3750 3800 3750
Text Label 3800 3750 0    60   ~ 0
+3.3V
Text Label 4700 3550 0    60   ~ 0
MISO
Wire Wire Line
	4600 3550 4700 3550
Wire Wire Line
	4600 3650 4700 3650
Wire Wire Line
	4600 3750 4700 3750
Wire Wire Line
	4450 4150 3050 4150
Text Label 3550 4150 0    60   ~ 0
MISO
Text Label 4700 3650 0    60   ~ 0
SCK
Text Label 3550 4250 0    60   ~ 0
SCK
Text Label 4700 3750 0    60   ~ 0
RST
Text Label 3550 5200 0    60   ~ 0
RST
Text Notes 4050 3400 0    60   ~ 0
Programmer Header
Wire Notes Line
	3600 3300 5000 3300
Wire Notes Line
	5000 3300 5000 3900
Wire Notes Line
	5000 3900 3600 3900
Wire Notes Line
	3600 3900 3600 3300
$Comp
L POT RV0
U 1 1
P 6450 3850
F 0 "RV0" V 6275 3850 50  0000 C CNN
F 1 "POT" V 6350 3850 50  0000 C CNN
F 2 "" H 6450 3850 50  0001 C CNN
F 3 "" H 6450 3850 50  0001 C CNN
	1    6450 3850
	0    1    1    0   
$EndComp
Wire Wire Line
	6650 3850 6650 3900
Wire Wire Line
	6600 3850 6650 3850
Wire Wire Line
	6150 4000 6450 4000
NoConn ~ 6300 3850
$Comp
L LED D4
U 1 1
P 7250 2900
F 0 "D4" H 7250 3000 50  0000 C CNN
F 1 "LED" H 7250 2800 50  0000 C CNN
F 2 "" H 7250 2900 50  0001 C CNN
F 3 "" H 7250 2900 50  0001 C CNN
	1    7250 2900
	-1   0    0    1   
$EndComp
Wire Wire Line
	7050 2900 7100 2900
Connection ~ 7050 2600
Wire Wire Line
	7450 2900 7400 2900
Connection ~ 7450 2600
$Comp
L PN2222A Q4
U 1 1
P 5800 1150
F 0 "Q4" H 6000 1225 50  0000 L CNN
F 1 "PN2222A" H 6000 1150 50  0000 L CNN
F 2 "TO_SOT_Packages_THT:TO-92_Molded_Narrow" H 6000 1075 50  0001 L CIN
F 3 "" H 5800 1150 50  0001 L CNN
	1    5800 1150
	1    0    0    -1  
$EndComp
$Comp
L D_Photo PD3
U 1 1
P 5600 950
F 0 "PD3" H 5620 1020 50  0000 L CNN
F 1 "D_Photo" H 5560 840 50  0000 C CNN
F 2 "" H 5550 950 50  0001 C CNN
F 3 "" H 5550 950 50  0001 C CNN
	1    5600 950 
	0    -1   -1   0   
$EndComp
Text Label 5900 1450 0    60   ~ 0
DATAV
$Comp
L R RD4
U 1 1
P 5750 1350
F 0 "RD4" V 5830 1350 50  0000 C CNN
F 1 "1K" V 5750 1350 50  0000 C CNN
F 2 "" V 5680 1350 50  0001 C CNN
F 3 "" H 5750 1350 50  0001 C CNN
	1    5750 1350
	0    1    1    0   
$EndComp
$Comp
L GND #PWR?
U 1 1
P 5600 1350
F 0 "#PWR?" H 5600 1100 50  0001 C CNN
F 1 "GND" H 5600 1200 50  0000 C CNN
F 2 "" H 5600 1350 50  0001 C CNN
F 3 "" H 5600 1350 50  0001 C CNN
	1    5600 1350
	0    1    1    0   
$EndComp
Wire Wire Line
	5900 1350 5900 1450
Wire Wire Line
	5900 750  5900 950 
Connection ~ 5100 750 
Wire Wire Line
	5600 850  5600 750 
Connection ~ 5600 750 
Text Label 3050 5000 0    60   ~ 0
DATAV
Wire Notes Line
	6700 3050 8000 3050
Wire Notes Line
	6350 1500 6350 550 
Wire Notes Line
	8050 3100 8050 500 
Text Notes 5150 2300 0    60   ~ 0
Yellow
Text Notes 5150 2000 0    60   ~ 0
Black
$Comp
L SW_Push SW3
U 1 1
P 650 950
F 0 "SW3" H 700 1050 50  0000 L CNN
F 1 "Power Switch" H 650 890 50  0000 C CNN
F 2 "" H 650 1150 50  0001 C CNN
F 3 "" H 650 1150 50  0001 C CNN
	1    650  950 
	0    1    1    0   
$EndComp
Wire Wire Line
	650  750  850  750 
Wire Wire Line
	650  1150 650  2550
Connection ~ 650  1850
$Comp
L D D5
U 1 1
P 1250 900
F 0 "D5" H 1250 1000 50  0000 C CNN
F 1 "D" H 1250 800 50  0000 C CNN
F 2 "" H 1250 900 50  0001 C CNN
F 3 "" H 1250 900 50  0001 C CNN
	1    1250 900 
	1    0    0    -1  
$EndComp
Wire Wire Line
	1750 1150 1750 900 
Wire Wire Line
	1750 900  1400 900 
Connection ~ 1750 1150
Wire Wire Line
	1100 900  950  900 
$EndSCHEMATC
